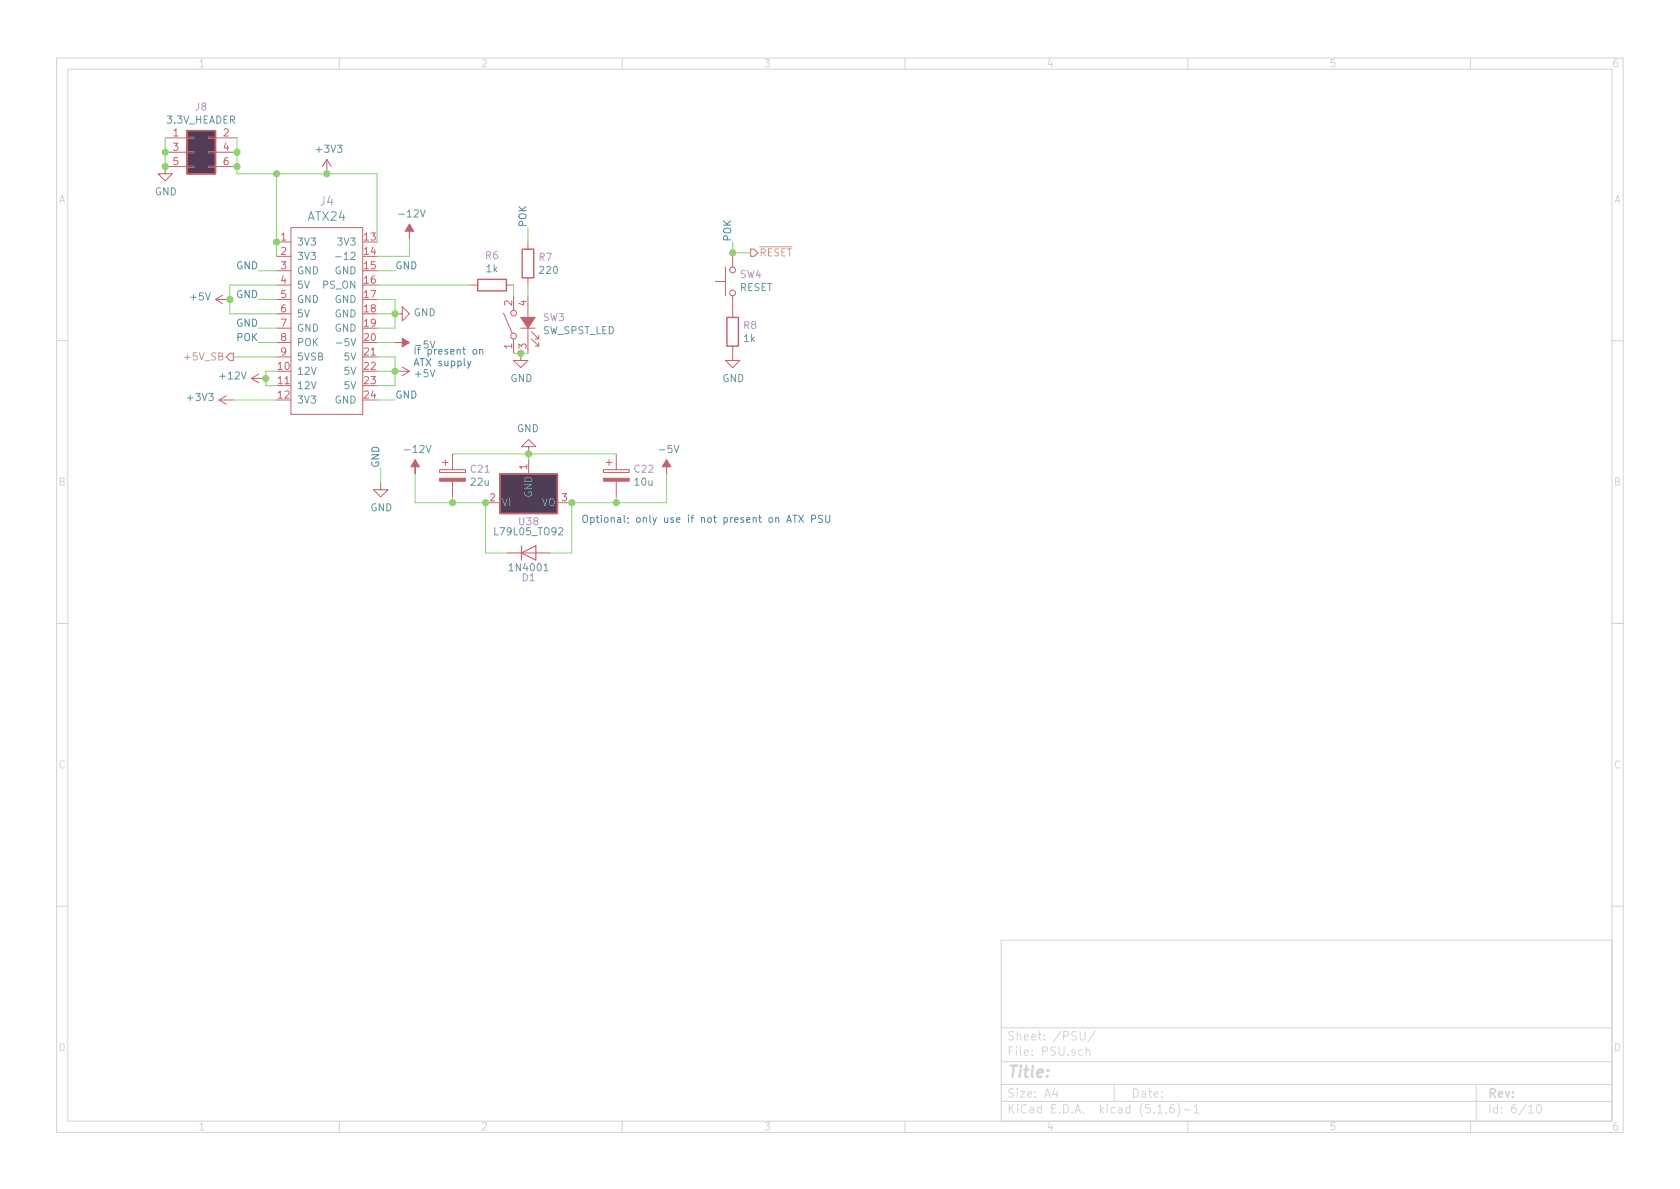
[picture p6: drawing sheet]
EESchema Schematic File Version 4
EELAYER 30 0
EELAYER END
$Descr A4 11693 8268
encoding utf-8
Sheet 6 10
Title ""
Date ""
Rev ""
Comp ""
Comment1 ""
Comment2 ""
Comment3 ""
Comment4 ""
$EndDescr
$Comp
L Motherboard-rescue:ATX24-atx24-Motherboard-rescue J4
U 1 1
P 2275 2225
AR Path="/5C30AAEE" Ref="J4"  Part="1" 
AR Path="/5C30A374/5C30AAEE" Ref="J4"  Part="1" 
F 0 "J4" H 2275 3062 60  0000 C CNN
F 1 "ATX24" H 2275 2956 60  0000 C CNN
F 2 "Connectors_Molex:Molex_MiniFit-JR-5556-24B_2x12x4.20mm_Straight" H 2275 2956 60  0001 C CNN
F 3 "" H 2275 2225 60  0000 C CNN
	1    2275 2225
	1    0    0    -1  
$EndComp
$Comp
L Motherboard-rescue:SW_SPST_LED-Switch SW3
U 1 1
P 3675 2250
F 0 "SW3" V 3721 2148 50  0000 R CNN
F 1 "SW_SPST_LED" V 3630 2148 50  0000 R CNN
F 2 "Pin_Headers:Pin_Header_Straight_1x04_Pitch2.00mm" H 3675 2550 50  0001 C CNN
F 3 "" H 3675 2550 50  0001 C CNN
	1    3675 2250
	0    -1   -1   0   
$EndComp
Wire Wire Line
	3575 1975 3575 2050
Wire Wire Line
	3575 2450 3625 2450
$Comp
L Motherboard-rescue:GND-power #PWR0101
U 1 1
P 3625 2450
F 0 "#PWR0101" H 3625 2200 50  0001 C CNN
F 1 "GND" H 3630 2277 50  0000 C CNN
F 2 "" H 3625 2450 50  0001 C CNN
F 3 "" H 3625 2450 50  0001 C CNN
	1    3625 2450
	1    0    0    -1  
$EndComp
Connection ~ 3625 2450
Wire Wire Line
	3625 2450 3675 2450
$Comp
L Motherboard-rescue:+3V3-power #PWR0102
U 1 1
P 2275 1200
F 0 "#PWR0102" H 2275 1050 50  0001 C CNN
F 1 "+3V3" H 2290 1373 50  0000 C CNN
F 2 "" H 2275 1200 50  0001 C CNN
F 3 "" H 2275 1200 50  0001 C CNN
	1    2275 1200
	1    0    0    -1  
$EndComp
Wire Wire Line
	1925 1675 1925 1200
Wire Wire Line
	1925 1200 2275 1200
Wire Wire Line
	2625 1675 2625 1200
Wire Wire Line
	2625 1200 2275 1200
Connection ~ 2275 1200
Wire Wire Line
	1925 1775 1925 1675
Connection ~ 1925 1675
Text Label 1800 2375 2    50   ~ 0
POK
Wire Wire Line
	1800 2375 1925 2375
Wire Wire Line
	3675 1975 3675 2050
Text Label 3675 1575 1    50   ~ 0
POK
$Comp
L Motherboard-rescue:+3V3-power #PWR0103
U 1 1
P 1625 2775
F 0 "#PWR0103" H 1625 2625 50  0001 C CNN
F 1 "+3V3" V 1640 2903 50  0000 L CNN
F 2 "" H 1625 2775 50  0001 C CNN
F 3 "" H 1625 2775 50  0001 C CNN
	1    1625 2775
	0    -1   -1   0   
$EndComp
Wire Wire Line
	1625 2775 1925 2775
Wire Wire Line
	1925 2275 1800 2275
Wire Wire Line
	1925 2075 1800 2075
Text Label 1800 2075 2    50   ~ 0
GND
Text Label 1800 2275 2    50   ~ 0
GND
Wire Wire Line
	1925 2175 1600 2175
Wire Wire Line
	1600 2175 1600 2075
Wire Wire Line
	1600 1975 1925 1975
Wire Wire Line
	2625 2475 2750 2475
Wire Wire Line
	2750 2475 2750 2575
Wire Wire Line
	2750 2675 2625 2675
Wire Wire Line
	2625 2575 2750 2575
Connection ~ 2750 2575
Wire Wire Line
	2750 2575 2750 2675
Wire Wire Line
	1925 2575 1850 2575
Wire Wire Line
	1850 2575 1850 2625
Wire Wire Line
	1850 2675 1925 2675
Wire Wire Line
	2625 2275 2750 2275
Wire Wire Line
	2750 2275 2750 2175
Wire Wire Line
	2750 2075 2625 2075
Wire Wire Line
	2625 2175 2750 2175
Connection ~ 2750 2175
Wire Wire Line
	2750 2175 2750 2075
Text HLabel 1625 2475 0    50   Output ~ 0
+5V_SB
Wire Wire Line
	1625 2475 1925 2475
$Comp
L Motherboard-rescue:GND-power #PWR0104
U 1 1
P 2750 2175
F 0 "#PWR0104" H 2750 1925 50  0001 C CNN
F 1 "GND" V 2755 2047 50  0000 R CNN
F 2 "" H 2750 2175 50  0001 C CNN
F 3 "" H 2750 2175 50  0001 C CNN
	1    2750 2175
	0    -1   -1   0   
$EndComp
$Comp
L Motherboard-rescue:+5V-power #PWR0105
U 1 1
P 2750 2575
F 0 "#PWR0105" H 2750 2425 50  0001 C CNN
F 1 "+5V" V 2765 2703 50  0000 L CNN
F 2 "" H 2750 2575 50  0001 C CNN
F 3 "" H 2750 2575 50  0001 C CNN
	1    2750 2575
	0    1    1    0   
$EndComp
$Comp
L Motherboard-rescue:+5V-power #PWR0106
U 1 1
P 1600 2075
F 0 "#PWR0106" H 1600 1925 50  0001 C CNN
F 1 "+5V" V 1615 2203 50  0000 L CNN
F 2 "" H 1600 2075 50  0001 C CNN
F 3 "" H 1600 2075 50  0001 C CNN
	1    1600 2075
	0    -1   -1   0   
$EndComp
Connection ~ 1600 2075
Wire Wire Line
	1600 2075 1600 1975
Wire Wire Line
	1925 1875 1800 1875
Wire Wire Line
	2625 1875 2750 1875
Text Label 1800 1875 2    50   ~ 0
GND
Text Label 2750 1875 0    50   ~ 0
GND
Wire Wire Line
	2625 2775 2750 2775
Text Label 2750 2775 0    50   ~ 0
GND
$Comp
L Motherboard-rescue:-12V-power #PWR0107
U 1 1
P 2850 1650
F 0 "#PWR0107" H 2850 1750 50  0001 C CNN
F 1 "-12V" H 2865 1823 50  0000 C CNN
F 2 "" H 2850 1650 50  0001 C CNN
F 3 "" H 2850 1650 50  0001 C CNN
	1    2850 1650
	1    0    0    -1  
$EndComp
Wire Wire Line
	2625 1775 2850 1775
Wire Wire Line
	2850 1775 2850 1650
Text Label 2650 3250 1    50   ~ 0
GND
$Comp
L Motherboard-rescue:GND-power #PWR0108
U 1 1
P 2650 3350
F 0 "#PWR0108" H 2650 3100 50  0001 C CNN
F 1 "GND" H 2655 3177 50  0000 C CNN
F 2 "" H 2650 3350 50  0001 C CNN
F 3 "" H 2650 3350 50  0001 C CNN
	1    2650 3350
	1    0    0    -1  
$EndComp
Wire Wire Line
	2650 3250 2650 3350
$Comp
L Motherboard-rescue:R-Device R6
U 1 1
P 3425 1975
F 0 "R6" V 3218 1975 50  0000 C CNN
F 1 "1k" V 3309 1975 50  0000 C CNN
F 2 "Resistors_THT:R_Axial_DIN0204_L3.6mm_D1.6mm_P2.54mm_Vertical" V 3355 1975 50  0001 C CNN
F 3 "~" H 3425 1975 50  0001 C CNN
	1    3425 1975
	0    1    1    0   
$EndComp
Wire Wire Line
	2625 1975 3275 1975
$Comp
L Motherboard-rescue:SW_Push-Switch SW4
U 1 1
P 5100 1950
F 0 "SW4" V 5146 1902 50  0000 R CNN
F 1 "RESET" V 5055 1902 50  0000 R CNN
F 2 "Pin_Headers:Pin_Header_Straight_1x02_Pitch2.00mm" H 5100 2150 50  0001 C CNN
F 3 "" H 5100 2150 50  0001 C CNN
	1    5100 1950
	0    -1   -1   0   
$EndComp
Text HLabel 5225 1750 2    50   Output ~ 0
~RESET
Wire Wire Line
	5100 1750 5225 1750
Text Label 5100 1675 1    50   ~ 0
POK
Wire Wire Line
	5100 1675 5100 1750
Connection ~ 5100 1750
$Comp
L Motherboard-rescue:R-Device R8
U 1 1
P 5100 2300
F 0 "R8" H 5170 2346 50  0000 L CNN
F 1 "1k" H 5170 2255 50  0000 L CNN
F 2 "Resistors_THT:R_Axial_DIN0204_L3.6mm_D1.6mm_P2.54mm_Vertical" V 5030 2300 50  0001 C CNN
F 3 "~" H 5100 2300 50  0001 C CNN
	1    5100 2300
	1    0    0    -1  
$EndComp
$Comp
L Motherboard-rescue:R-Device R7
U 1 1
P 3675 1825
F 0 "R7" H 3745 1871 50  0000 L CNN
F 1 "220" H 3745 1780 50  0000 L CNN
F 2 "Resistors_THT:R_Axial_DIN0204_L3.6mm_D1.6mm_P2.54mm_Vertical" V 3605 1825 50  0001 C CNN
F 3 "~" H 3675 1825 50  0001 C CNN
	1    3675 1825
	1    0    0    -1  
$EndComp
Wire Wire Line
	3675 1575 3675 1675
$Comp
L Motherboard-rescue:GND-power #PWR0109
U 1 1
P 5100 2450
F 0 "#PWR0109" H 5100 2200 50  0001 C CNN
F 1 "GND" H 5105 2277 50  0000 C CNN
F 2 "" H 5100 2450 50  0001 C CNN
F 3 "" H 5100 2450 50  0001 C CNN
	1    5100 2450
	1    0    0    -1  
$EndComp
Wire Wire Line
	2625 2375 2750 2375
$Comp
L Motherboard-rescue:-5V-power #PWR0126
U 1 1
P 2750 2375
F 0 "#PWR0126" H 2750 2475 50  0001 C CNN
F 1 "-5V" V 2765 2503 50  0000 L CNN
F 2 "" H 2750 2375 50  0001 C CNN
F 3 "" H 2750 2375 50  0001 C CNN
	1    2750 2375
	0    1    1    0   
$EndComp
Text Notes 2875 2550 0    50   ~ 0
If present on\nATX supply
$Comp
L Motherboard-rescue:+12V-power #PWR0127
U 1 1
P 1850 2625
F 0 "#PWR0127" H 1850 2475 50  0001 C CNN
F 1 "+12V" V 1865 2753 50  0000 L CNN
F 2 "" H 1850 2625 50  0001 C CNN
F 3 "" H 1850 2625 50  0001 C CNN
	1    1850 2625
	0    -1   -1   0   
$EndComp
Connection ~ 1850 2625
Wire Wire Line
	1850 2625 1850 2675
$Comp
L Motherboard-rescue:Conn_02x03_Odd_Even-Connector_Generic J8
U 1 1
P 1350 1050
F 0 "J8" H 1400 1367 50  0000 C CNN
F 1 "3.3V_HEADER" H 1400 1276 50  0000 C CNN
F 2 "Pin_Headers:Pin_Header_Straight_2x03_Pitch2.54mm" H 1350 1050 50  0001 C CNN
F 3 "~" H 1350 1050 50  0001 C CNN
	1    1350 1050
	1    0    0    -1  
$EndComp
Wire Wire Line
	1925 1200 1650 1200
Wire Wire Line
	1650 1200 1650 1150
Connection ~ 1925 1200
Connection ~ 1650 1050
Wire Wire Line
	1650 1050 1650 950 
Connection ~ 1650 1150
Wire Wire Line
	1650 1150 1650 1050
Wire Wire Line
	1150 950  1150 1050
Connection ~ 1150 1050
Wire Wire Line
	1150 1050 1150 1150
$Comp
L Motherboard-rescue:GND-power #PWR05
U 1 1
P 1150 1150
F 0 "#PWR05" H 1150 900 50  0001 C CNN
F 1 "GND" H 1155 977 50  0000 C CNN
F 2 "" H 1150 1150 50  0001 C CNN
F 3 "" H 1150 1150 50  0001 C CNN
	1    1150 1150
	1    0    0    -1  
$EndComp
Connection ~ 1150 1150
$Comp
L Motherboard-rescue:L79L05_TO92-Regulator_Linear U38
U 1 1
P 3680 3490
F 0 "U38" H 3680 3360 50  0000 C CNN
F 1 "L79L05_TO92" H 3680 3290 50  0000 C CNN
F 2 "Package_TO_SOT_THT:TO-92_Inline" H 3680 3290 50  0001 C CIN
F 3 "http://www.farnell.com/datasheets/1827870.pdf" H 3680 3490 50  0001 C CNN
	1    3680 3490
	1    0    0    -1  
$EndComp
$Comp
L Motherboard-rescue:CP-Device C21
U 1 1
P 3150 3300
F 0 "C21" H 3268 3346 50  0000 L CNN
F 1 "22u" H 3268 3255 50  0000 L CNN
F 2 "Capacitor_THT:CP_Radial_D5.0mm_P2.50mm" H 3188 3150 50  0001 C CNN
F 3 "~" H 3150 3300 50  0001 C CNN
	1    3150 3300
	1    0    0    -1  
$EndComp
$Comp
L Motherboard-rescue:CP-Device C22
U 1 1
P 4290 3300
F 0 "C22" H 4408 3346 50  0000 L CNN
F 1 "10u" H 4408 3255 50  0000 L CNN
F 2 "Capacitor_THT:CP_Radial_D5.0mm_P2.50mm" H 4328 3150 50  0001 C CNN
F 3 "~" H 4290 3300 50  0001 C CNN
	1    4290 3300
	1    0    0    -1  
$EndComp
$Comp
L Motherboard-rescue:1N4001-Diode D1
U 1 1
P 3680 3840
F 0 "D1" H 3680 3670 50  0000 C CNN
F 1 "1N4001" H 3680 3740 50  0000 C CNN
F 2 "Diode_THT:D_DO-41_SOD81_P10.16mm_Horizontal" H 3680 3665 50  0001 C CNN
F 3 "http://www.vishay.com/docs/88503/1n4001.pdf" H 3680 3840 50  0001 C CNN
	1    3680 3840
	1    0    0    -1  
$EndComp
Wire Wire Line
	3380 3490 3380 3840
Wire Wire Line
	3380 3840 3530 3840
Wire Wire Line
	3830 3840 3980 3840
Wire Wire Line
	3980 3840 3980 3490
Wire Wire Line
	3150 3450 3150 3490
Wire Wire Line
	3150 3490 3380 3490
Connection ~ 3380 3490
Wire Wire Line
	3980 3490 4290 3490
Connection ~ 3980 3490
Wire Wire Line
	3150 3150 3680 3150
Wire Wire Line
	4290 3450 4290 3490
Wire Wire Line
	3680 3190 3680 3150
Connection ~ 3680 3150
Wire Wire Line
	3680 3150 4290 3150
$Comp
L Motherboard-rescue:GND-power #PWR083
U 1 1
P 3680 3150
F 0 "#PWR083" H 3680 2900 50  0001 C CNN
F 1 "GND" H 3685 2977 50  0000 C CNN
F 2 "" H 3680 3150 50  0001 C CNN
F 3 "" H 3680 3150 50  0001 C CNN
	1    3680 3150
	-1   0    0    1   
$EndComp
Wire Wire Line
	3150 3490 2890 3490
Wire Wire Line
	2890 3490 2890 3290
Connection ~ 3150 3490
$Comp
L Motherboard-rescue:-12V-power #PWR082
U 1 1
P 2890 3290
F 0 "#PWR082" H 2890 3390 50  0001 C CNN
F 1 "-12V" H 2905 3463 50  0000 C CNN
F 2 "" H 2890 3290 50  0001 C CNN
F 3 "" H 2890 3290 50  0001 C CNN
	1    2890 3290
	1    0    0    -1  
$EndComp
Wire Wire Line
	4640 3490 4640 3290
$Comp
L Motherboard-rescue:-5V-power #PWR084
U 1 1
P 4640 3290
F 0 "#PWR084" H 4640 3390 50  0001 C CNN
F 1 "-5V" H 4655 3463 50  0000 C CNN
F 2 "" H 4640 3290 50  0001 C CNN
F 3 "" H 4640 3290 50  0001 C CNN
	1    4640 3290
	1    0    0    -1  
$EndComp
Wire Wire Line
	4290 3490 4640 3490
Connection ~ 4290 3490
Text Notes 4045 3640 0    50   ~ 0
Optional; only use if not present on ATX PSU
$EndSCHEMATC
